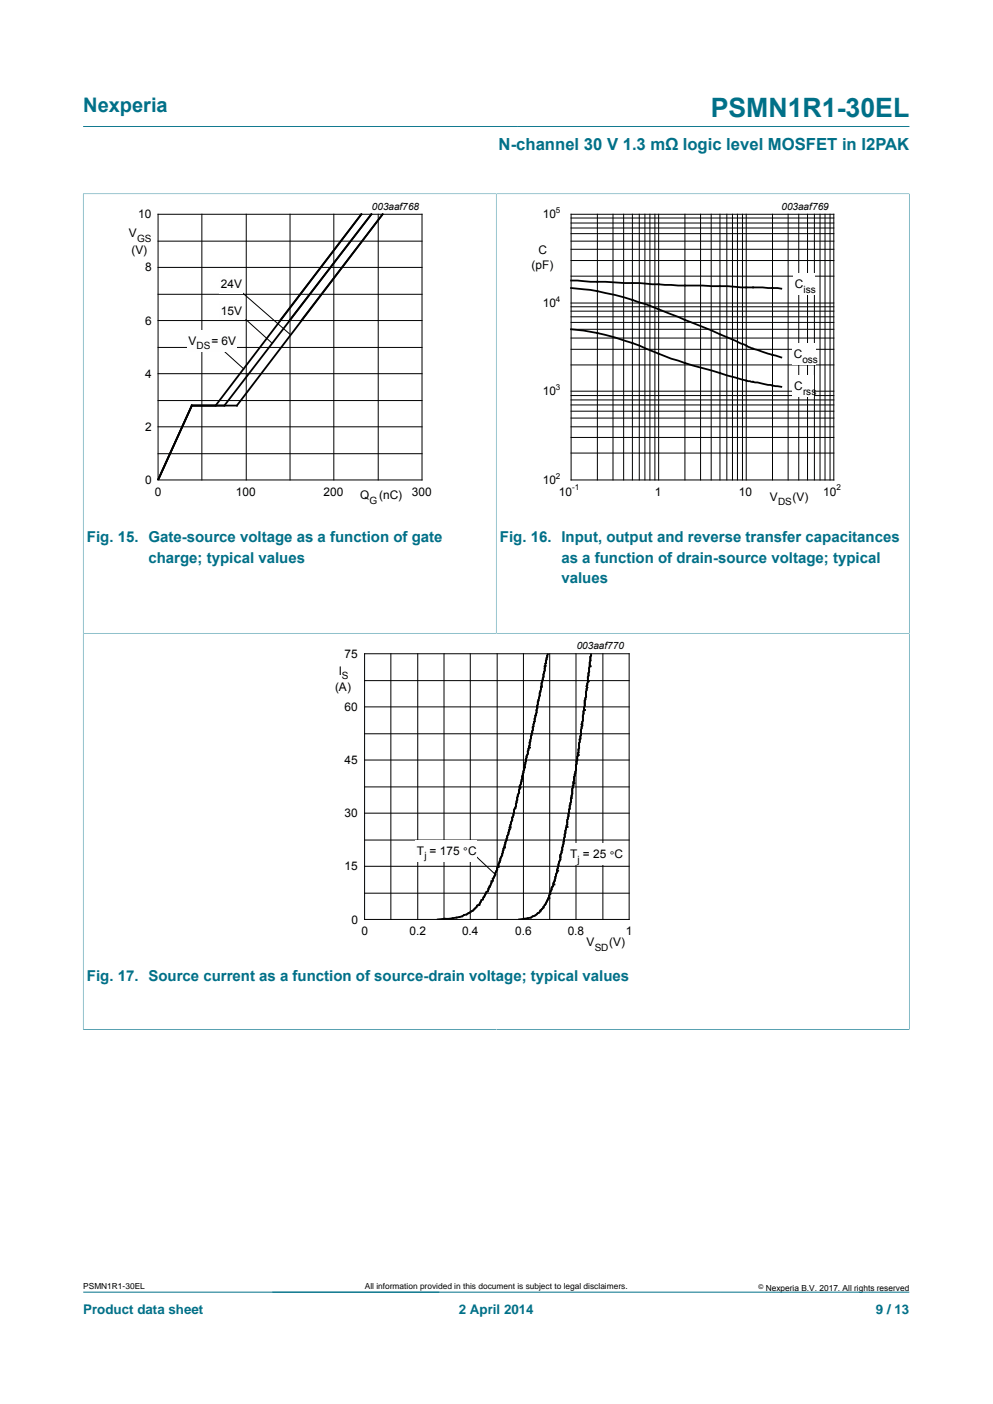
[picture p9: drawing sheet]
<svg xmlns="http://www.w3.org/2000/svg" width="210mm" height="297mm" viewBox="0 0 210 297" stroke-linecap="round" stroke-linejoin="round" font-family="sans-serif">
<path d="M17.6 26.8h174.7M17.6 40.9v93.1h87.3v-93h-87.4M17.6 273.3h174.7" fill="none" stroke="#007088" stroke-width=".21"/>
<g fill="none" stroke="#000" stroke-width=".21">
<path d="M33.4 51h55.8M33.4 45.3h55.8v56.2h-55.8zM33.4 56.6h55.8M42.7 45.3v56.2M52.1 45.3v56.2M61.3 45.3v56.2M70.6 45.3v56.2M80 45.3v56.2M33.4 73.5h55.8M33.4 62.3h55.8M33.4 79h55.8M33.4 67.8h55.8"/>
<path d="M46.2 73.2l5.4 4.9M51 61.7l10.3 9M52 67.6l5.4 4.9M33.4 96h55.8M33.4 84.7h55.8M33.4 90.3h55.8"/>
</g>
<path d="M59.2 67.8l17.2-22.5-30.8 40.5M61.2 67.8l17.3-22.5-31 40.5M63.7 67.8l17.2-22.5-30.8 40.5h-9.5l-7.2 15.7" fill="none" stroke="#000" stroke-width=".38"/>
<g fill="#fefefe">
<path d="M39.5 69.8h10.5v4.5h-10.5z" fill-rule="evenodd"/>
<path d="M46.4 58.2h5v3.9h-5z" fill-rule="evenodd"/>
<path d="M46.4 63.7h5v4h-5z" fill-rule="evenodd"/>
</g>
<path d="M20.3 42.4h81.9v66.4h-81.9z" fill="none" stroke="#fff" stroke-width=".21"/>
<path d="M192.3 40.9v93.1h-87.4v-93h87.5" fill="none" stroke="#007088" stroke-width=".21"/>
<g fill="none" stroke="#000" stroke-width=".21">
<path d="M120.8 58.4h55.5M120.8 55.1h55.5M120.8 52.7h55.5M120.8 51h55.5M120.8 49.4h55.5M120.8 48.2h55.5M120.8 47.2h55.5M120.8 46.1h55.5M120.8 45.3h55.5v56.2h-55.5zM126.3 45.3v56.2M129.6 45.3v56.2M131.9 45.3v56.2"/>
<path d="M133.7 45.3v56.2M135.2 45.3v56.2M136.4 45.3v56.2M137.4 45.3v56.2M138.5 45.3v56.2M139.3 45.3v56.2M144.8 45.3v56.2M148.2 45.3v56.2M150.4 45.3v56.2M152.3 45.3v56.2M153.7 45.3v56.2M154.9 45.3v56.2"/>
<path d="M156 45.3v56.2M157 45.3v56.2M157.8 45.3v56.2M163.4 45.3v56.2M166.7 45.3v56.2M168.9 45.3v56.2M170.8 45.3v56.2M172.2 45.3v56.2M173.4 45.3v56.2M174.5 45.3v56.2M175.5 45.3v56.2M120.8 77.2h55.5"/>
<path d="M120.8 73.9h55.5M120.8 71.5h55.5M120.8 69.7h55.5M120.8 68.2h55.5M120.8 67h55.5M120.8 65.8h55.5M120.8 64.9h55.5M120.8 64.1h55.5M120.8 95.8h55.5M120.8 92.5h55.5M120.8 90.3h55.5M120.8 88.4h55.5"/>
<path d="M120.8 87h55.5M120.8 85.7h55.5M120.8 84.6h55.5M120.8 83.7h55.5M120.8 82.8h55.5"/>
</g>
<path d="M120.8 59.3l11.2 .6h3.2l8.2 .5 10.4 .1 3 .3h4.5l3.9 .3M120.8 69.7a52.3 52.3 0 0 1 17.2 4.6 123 123 0 0 0 14.3 4.6l1.5 .5a93.5 93.5 0 0 0 11.4 2.4M120.8 60.9a59.2 59.2 0 0 1 18.5 4.5l16.1 6.6a46.1 46.1 0 0 0 9.8 3.6" fill="none" stroke="#000" stroke-width=".38"/>
<g fill="#fefefe">
<path d="M167.7 57.9h4.5v4.5h-4.5z" fill-rule="evenodd"/>
<path d="M167.6 79.4h4.6v4.5h-4.6z" fill-rule="evenodd"/>
<path d="M167.5 72.7h5v4.5h-5z" fill-rule="evenodd"/>
</g>
<path d="M107.7 42.4h81.9v66.4h-81.9z" fill="none" stroke="#fff" stroke-width=".21"/>
<path d="M17.5 217.8h174.9M17.6 217.8v-83.8h174.7v83.8" fill="none" stroke="#007088" stroke-width=".21"/>
<g fill="none" stroke="#000" stroke-width=".21">
<path d="M77.1 138.3h56v56.2h-56zM82.7 138.3v56.2M88.3 138.3v56.2M93.9 138.3v56.2M99.5 138.3v56.2M105.1 138.3v56.2M110.7 138.3v56.2M116.3 138.3v56.2M121.8 138.3v56.2M127.5 138.3v56.2M77.1 155.2h56M77.1 144h56"/>
<path d="M77.1 149.5h56M77.1 177.7h56M77.1 166.5h56M77.1 172h56M77.1 160.8h56M77.1 188.9h56M77.1 183.3h56M100.4 180.9l4.3 4.1"/>
</g>
<path d="M115.9 138.4l-.7 2.5h.1l-.1 1-1.5 6.6-.2 2.2-.8 3.2M125 138.4l-.4 3.7-.3 1.1v1l-.2 1 .1 .2-.3 1v1l-.2 .8v1.1l-.4 2.1v1l-.3 .8h.1v.3l-.2 .9v1.1l-.4 1.7-.2 2-.1 .1-.4 2.5v1.1l-.4 1.4-.1 1.8-.3 .8v1l-.2 .9h.1l-.9 4.7v.9l-.4 1.3-.3 2.3M112.7 153.8v.6l-.4 1.4-.3 1.8-.8 2.9-.8 4.2-.5 1.6-.1 1.4-.4 1-.3 1.9-.4 .8-.4 2.1-1.8 6.1-.3 1.3-.4 .8-1.1 3.3-.5 .9v.4l-.2 .1-.8 2.1-.3 .2-.8 1.6-.3 .1-.4 .8-.5 .4a5.4 5.4 0 0 1-2.8 2 7.6 7.6 0 0 1-4.2 .8l-1.3 .1M119.3 177.8l-.5 2.5-.3 .6v.9l-.7 2.1v.5l-.9 3.1-.2 .4a9.4 9.4 0 0 1-3.6 5.8 4.1 4.1 0 0 1-2.3 .7l-1 .1" fill="none" stroke="#000" stroke-width=".38"/>
<g fill="#fefefe">
<path d="M120.2 178.5h11.7v4.5h-11.7z" fill-rule="evenodd"/>
<path d="M87.8 177.7h13.1v4.5h-13.1z" fill-rule="evenodd"/>
</g>
<path d="M64 135.4h81.9v66.4h-81.9z" fill="none" stroke="#fff" stroke-width=".21"/>
<text font-size="5.6" fill="#007088" x="150.3" y="24.8">PSMN1R1-30EL</text>
<text font-size="4.2" fill="#007088" x="17.6" y="23.6">Nexperia</text>
<text font-size="3.5" fill="#007088" x="105.5" y="31.7">N-channel 30 V 1.3 mΩ logic level MOSFET in I2PAK</text>
<g font-size="3.2" fill="#007088">
<text x="18.4" y="114.6">Fig. 15. Gate-source voltage as a function of gate</text>
<text x="31.4" y="119">charge; typical values</text>
<text x="105.7" y="114.6">Fig. 16. Input, output and reverse transfer capacitances</text>
<text x="118.7" y="119">as a function of drain-source voltage; typical</text>
<text x="118.7" y="123.4">values</text>
<text x="18.4" y="207.6">Fig. 17. Source current as a function of source-drain voltage; typical values</text>
</g>
<g font-size="2.8" fill="#007088">
<text x="17.6" y="277.9">Product data sheet</text>
<text x="97" y="277.9">2 April 2014</text>
<text x="185.2" y="277.9">9 / 13</text>
</g>
<g font-size="2.5">
<text x="29.2" y="46.2">10</text>
<text x="114.8" y="46.2">10</text>
<text x="27.2" y="50.2">V</text>
<text x="27.8" y="53.6">(V)</text>
<text x="113.9" y="53.7">C</text>
<text x="30.7" y="57.4">8</text>
<text x="112.4" y="56.9">(pF)</text>
<text x="46.7" y="61">24V</text>
<text x="114.8" y="64.9">10</text>
<text x="168.1" y="61">C</text>
<text x="30.7" y="68.7">6</text>
<text x="46.7" y="66.5">15V</text>
<text x="39.9" y="72.9">V</text>
<text x="44.7" y="72.9">= 6V</text>
<text x="167.9" y="75.8">C</text>
<text x="30.7" y="79.9">4</text>
<text x="114.8" y="83.6">10</text>
<text x="168" y="82.5">C</text>
<text x="30.7" y="91.2">2</text>
<text x="30.7" y="102.4">0</text>
<text x="32.8" y="104.9">0</text>
<text x="49.9" y="104.9">100</text>
<text x="68.4" y="104.9">200</text>
<text x="76.2" y="105.6">Q</text>
<text x="80.2" y="105.6">(nC)</text>
<text x="87.1" y="104.9">300</text>
<text x="114.8" y="102.4">10</text>
<text x="118.2" y="104.9">10</text>
<text x="138.5" y="104.9">1</text>
<text x="156.2" y="104.9">10</text>
<text x="162.8" y="106">V</text>
<text x="167.6" y="106">(V)</text>
<text x="174.1" y="104.9">10</text>
<text x="71.7" y="142.7">I</text>
<text x="72.9" y="139.1">75</text>
<text x="70.8" y="146.2">(A)</text>
<text x="72.9" y="150.4">60</text>
<text x="72.9" y="161.7">45</text>
<text x="72.9" y="172.9">30</text>
<text x="72.9" y="184.1">15</text>
<text x="88.2" y="180.8">T = 1</text>
<text x="94.4" y="180.8">75 °C</text>
<text x="120.6" y="181.6">T</text>
<text x="123.3" y="181.6">= 25</text>
<text x="128.9" y="181.8">°C</text>
<text x="74.3" y="195.4">0</text>
<text x="76.4" y="197.8">0</text>
<text x="86.6" y="197.8">0.2</text>
<text x="97.7" y="197.8">0.4</text>
<text x="108.9" y="197.8">0.6</text>
<text x="120.1" y="197.8">0.8</text>
<text x="132.4" y="197.8">1</text>
<text x="124.1" y="200.1">V</text>
<text x="128.8" y="200.1">(V)</text>
</g>
<g font-size="2.1">
<text x="78.6" y="44.4">003aaf768</text>
<text x="165.3" y="44.4">003aaf769</text>
<text x="29" y="51.2">GS</text>
<text x="170" y="62">iss</text>
<text x="41.6" y="73.9">D</text>
<text x="43.1" y="73.9">S</text>
<text x="169.7" y="76.8">o</text>
<text x="170.8" y="76.8">ss</text>
<text x="169.8" y="83.5">rss</text>
<text x="78.2" y="106.7">G</text>
<text x="164.6" y="106.9">DS</text>
<text x="122" y="137.3">003aaf770</text>
<text x="72.3" y="143.7">S</text>
<text x="89.8" y="181.8">j</text>
<text x="122.1" y="182.6">j</text>
<text x="125.8" y="201.1">SD</text>
</g>
<g font-size="1.8">
<text x="17.6" y="272.7">PSMN1R1-30EL</text>
<text x="77.2" y="272.7">All information provided in this document is subject to legal disclaimers.</text>
<text x="161.9" y="273">Nexperia B.V. 2017. All rights reserved</text>
</g>
<g font-size="1.7">
<text x="117.6" y="45">5</text>
<text x="117.6" y="63.8">4</text>
<text x="117.6" y="82.5">3</text>
<text x="117.6" y="101.3">2</text>
<text x="121" y="103.7">-1</text>
<text x="176.9" y="103.7">2</text>
</g>
<text font-size="1.4" x="160.4" y="272.6">©</text>
</svg>
